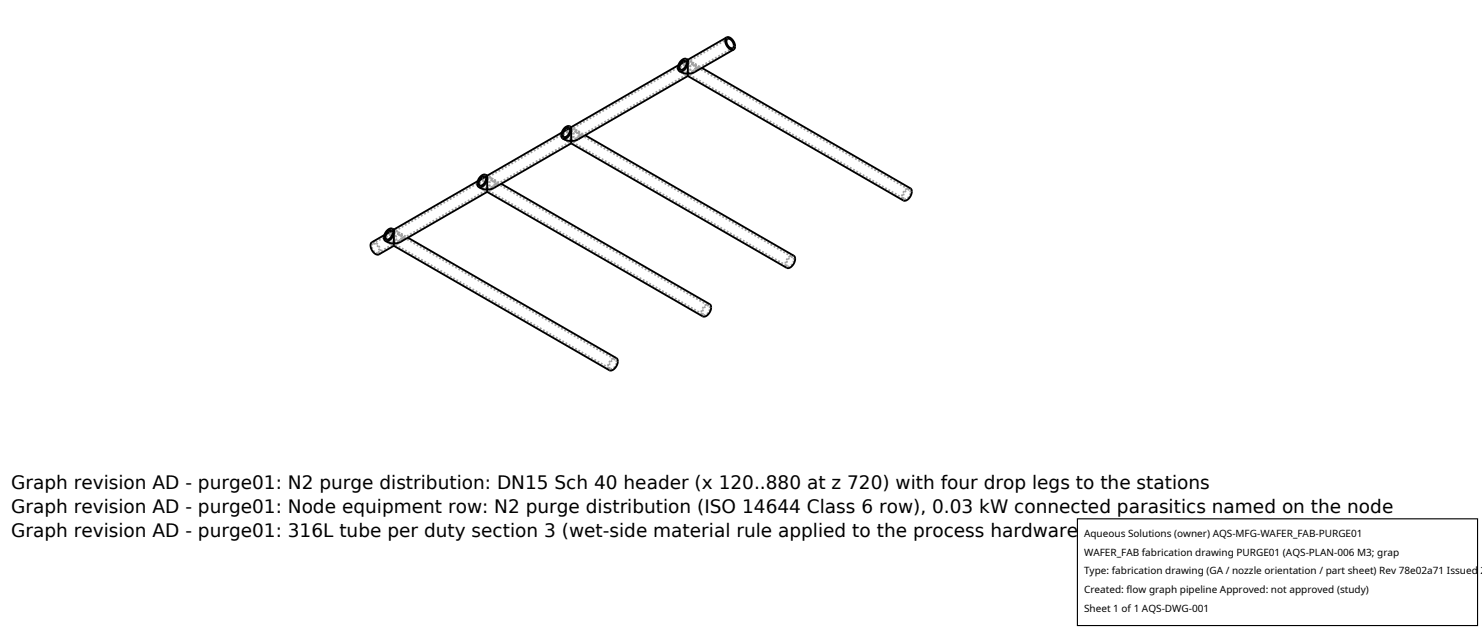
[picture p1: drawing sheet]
<svg xmlns="http://www.w3.org/2000/svg" width="212mm" height="90mm" viewBox="0 0 212 90" stroke-linecap="round" stroke-linejoin="round" font-family="sans-serif">
<g fill="none" stroke="#a0a0a0" stroke-width=".26" stroke-dasharray=".3 .3" stroke-linecap="butt">
<path d="M80.2 19.3l.1-.3 .3-.3M80.5 19.6h.1M80.5 19.3l.3-.4M80.6 19.9l-.3-.3-.1-.3M80.6 18.7l1-.2M80.6 18.7l-.4 .2M80.6 19.6l.3 .1 .3-.1 .2-1M80.6 19l-.2 .3v.2l.2 .3 .3 .3M80.6 19l-10.8 6.3M80.8 19.7l-.3-.4M80.8 18.9l.8-.2M80.8 19.7l.8 .5"/>
<path d="M81.2 18.4l-.3 .1M81.2 18.3h.1M81.4 18.6l-.1-.3M81.6 18.5v1.6M81.6 18.5l1 .2M81.6 18.7l.7 .2M81.6 18.7v1.2M81.6 19.9l-.8-.2M81.6 19.9v-1.2M81.6 18.7v-.2M81.6 18.5v.2M81.6 18.5l-.8 .4"/>
<path d="M81.6 18.5l.7 .4M81.8 18.3l.1 .1M81.9 18.4l.3 .1M82.2 18.5l.5 .4 .1 .3M82.3 19.7l-.7 .2M82.3 18.9l.3 .4M82.3 19.7l-.7 .5M82.6 19l-.4-.1-.3 .2-.1 .6v.6M82.6 19.6l-.4 .1-.3-.2-.1-.5v-.7M82.6 19l30.6 17.7M82.6 18.7l.3 .3 .1 .3M82.6 18.7l1 .6"/>
<path d="M82.6 19.3l-.3 .4M82.8 19.4l-.2-.4M82.8 19.2l-.2 .4M83 19.3l-.1 .3-.3 .3M96.8 9.7l.1-.3 .3-.3M97.2 9.9l.1 .1M97.2 9.7l.3-.4M97.2 10.3l-.3-.3-.1-.3M97.2 9.1l1-.2M97.2 9.1l-.3 .2M97.3 10l.3 .1 .3-.2 .2-.9M97.3 9.4l-.3 .2v.3l.2 .3 .4 .3"/>
<path d="M97.3 9.4l-15.5 8.9M97.5 10.1l-.3-.4M97.5 9.3l.7-.2M97.5 10.1l.7 .5M97.6 10.5l.3 .2M97.9 8.7l-.3 .2M97.9 10.7h.1M97.9 8.6l.1 .1M98 10.7l.1-.3M98 10.7l-15.4 8.9M98.1 9l-.1-.3M98.1 10.4l-.2-.9-.3-.2-.3 .1"/>
<path d="M98.2 10.5v.4M98.2 8.9v1.6M98.2 8.8v.1M98.2 8.9l1 .2M98.2 9.1l.8 .2M98.2 9.1v1.2M98.2 10.5v.1M98.2 10.6v-.1M98.2 10.3l-.7-.2M98.2 10.3v-1.2M98.2 9.1v-.3M98.2 8.8v.3"/>
<path d="M98.2 8.8l-.7 .5M98.2 8.8l.8 .5M98.5 8.7h.1M98.5 10.7h.1M98.5 10.7l30.6 17.7M98.6 8.7l.3 .2M98.6 10.7l.3-.2M98.9 8.9l.4 .4 .2 .3M98.9 10.5l.4-.4 .2-.3M98.9 10.5l-.3 .2M99 10.1l-.8 .2M99 9.3l.3 .4"/>
<path d="M99 10.1l-.8 .5M99.2 10l-.3 .1-.3-.2-.2-.6 .1-.6M99.2 9.4l-.4-.1-.2 .2-.2 .6 .1 .6M99.2 9.4l30.7 17.7M99.2 9.1l.4 .3 .1 .3M99.2 9.1l1 .6M99.3 9.7l-.3 .4M99.5 9.6l-.3 .4M99.5 9.8l-.3-.4M99.7 9.7l-.1 .3-.4 .3M103.9 5.6l-5.4 3.1M104.7 6.9l-5.5 3.1"/>
<path d="M53.3 34.8l-.2 .4 .2 .5 .3 .4h.4M54 36.1l.2-.3M54.1 36.3l.2-.4M54.2 35.8l-.1-.4-.3-.4-.3-.2h-.2M54.3 35.9l-.1-.5-.3-.5-.4-.3h-.4M54.8 33.9l.1-.3 .3-.2M55.2 34.2h.1M55.2 33.9l.3-.4M55.2 34.5l-.3-.2-.1-.4M55.2 33.4l1-.3M55.2 33.4l-.3 .2M55.3 34.2l.3 .1 .3-.1 .2-1"/>
<path d="M55.3 33.6l-.2 .3-.1 .3 .2 .3 .4 .2M55.3 33.6l-2 1.2M55.5 34.4l-.3-.5M55.5 33.5l.7-.2M55.5 34.4l.7 .4M55.6 34.7l.3 .2M55.9 33l-.3 .2M55.9 34.9h.1M55.9 32.9h.1M56 34.9l.1-.2M56 34.9l-2 1.2M56.1 33.2l-.1-.3"/>
<path d="M56.1 34.7l-.2-1-.3-.1h-.3M56.2 34.8v.3M56.2 33.1v1.7M56.2 33.1l1.1 .3M56.2 33.3l.8 .2M56.2 33.3v1.2M56.2 34.5l-.7-.1M56.2 34.5v-1.2M56.2 33.3v-.2M56.2 33.1v.2M56.2 33.1l-.7 .4M56.2 33.1l.8 .4"/>
<path d="M56.5 34.9l-.1-.5 .2-.7 .3-.1h.3M56.5 32.9l.1 .1M56.5 34.9l30.7 17.7M56.6 34.9h-.1M56.6 33l.3 .2M56.9 34.7l-.3 .2M56.9 33.2l.5 .3 .1 .3M57 34.4l-.8 .1M57 33.5l.3 .4M57 34.4l-.8 .4M57.2 33.6l.3 .4M57.2 34.2l-.4 .1-.2-.2-.2-.6 .1-.6"/>
<path d="M57.2 33.6l30.7 17.8M57.3 33.4l.3 .2 .1 .3M57.3 33.4l1 .5M57.3 33.9l-.3 .5M57.5 34l-.1 .4-.5 .3M57.5 33.8l-.3 .4M57.7 33.9l-.1 .4-.3 .2M68.2 26.2l.1-.3 .3-.2M68.5 26.5h.1M68.5 26.2l.1-.2 .2-.2M68.6 26.8l-.3-.2-.1-.4M68.6 25.7l1-.3"/>
<path d="M68.6 25.7l-.4 .2M68.6 26.5l.3 .1 .3-.1 .2-1M68.6 25.9l-.2 .3v.3l.2 .3 .3 .2M68.6 25.9l-12.1 7M68.8 26.7l-.3-.5M68.8 25.8l.8-.2M68.8 26.7l.8 .4M68.9 27l.3 .2M69.2 25.3l-.3 .2M69.2 27.2h.1M69.2 25.2l.1 .1M69.3 25.3v-.1"/>
<path d="M69.3 27.2l.1-.2M69.3 27.2l-12.1 7M69.4 25.5l-.1-.2M69.4 27l-.2-1-.3-.1h-.3M69.6 27.1v.3M69.6 25.4v1.7M69.6 25.4l1 .3M69.6 25.6l.7 .2M69.6 25.6v1.2M69.6 26.8l-.8-.1M69.6 26.8v-1.2M69.6 25.6v-.2"/>
<path d="M69.6 25.4v.2M69.6 25.4l-.8 .4M69.6 25.4l.7 .4M69.8 27.2h.1M69.8 25.3h.1M69.8 27.2l30.7 17.7M69.9 27.2l.3-.2M69.9 25.3l.3 .2M70.2 27l.5-.3 .1-.4M70.2 25.5l.5 .3 .1 .3M70.2 27l-.3 .2M70.3 26.7l-.7 .1"/>
<path d="M70.3 25.8l.3 .4M70.3 26.7l-.7 .4M70.6 25.9h-.4l-.3 .2-.1 .5v.6M70.6 26.5l-.4 .1-.3-.2-.1-.5v-.6M70.6 25.9l30.6 17.8M70.6 25.7l.3 .2 .1 .3M70.6 25.7l1 .5M70.6 26.2l-.3 .5M70.8 26.3l-.2-.4M70.8 26.1l-.2 .4M71 26.2l-.1 .4-.3 .2M80.9 20.1l.3 .2"/>
<path d="M81.2 20.3h.1M81.3 20.3l.1-.3M81.3 20.3l-10.7 6.2M81.4 20l-.2-.9-.3-.2-.3 .1M81.6 20.1v.4M81.6 20.1v.1M81.6 20.2v-.1M81.8 20.3h.1M81.8 20.3l30.7 17.7M81.9 20.3l.3-.2M82.2 20.1l.5-.3 .1-.4M82.2 20.1l-.3 .2"/>
<path d="M112.5 38h.2l.3-.2 .3-.3 .1-.4M113.2 36.7l-.3 .1-.4 .3-.2 .6 .2 .3M113.4 36.5h-.3l-.3 .1-.4 .5-.3 .7 .3 .4M113.4 37.1l-.2-.4M129.1 28.4h.3l.3-.2 .3-.4v-.3M129.9 27.1h-.4l-.4 .4-.1 .5 .1 .4M130 26.9h-.5l-.5 .6-.2 .6 .1 .3 .1 .2M130 27.5l-.1-.4M87.2 52.6l.2 .1 .3-.2 .3-.4 .1-.4M87.9 51.4h-.4l-.3 .4-.2 .5 .2 .3M88 51.1l-.5 .1-.5 .5-.2 .7 .2 .5M88.1 51.7l-.2-.3"/>
<path d="M100.5 44.9l.3 .1 .3-.3 .2-.3 .1-.4M101.2 43.7h-.3l-.4 .4-.2 .5 .2 .3M101.4 43.4l-.5 .1-.6 .5-.1 .7 .2 .5M101.4 44l-.2-.3"/>
</g>
<g fill="none" stroke="#000" stroke-width=".26">
<path d="M80.2 18.9l-10.6 6.2M80.3 19.2l.2 .4M80.7 18.4l.5-.2 .2 .2v.2l-.3 .7-.5 .3-.2-.1-.1-.3 .2-.4zM81.3 18.3l-.7 .5-.3 .4M81.4 18l.2 .5-.2 .7-.6 .5-.4 .1M81.4 18l-.5 .1-.5 .5-.2 .7 .2 .5M81.4 18l.2 .2M81.6 18.2v2.3M83.6 19.3l29.8 17.2 .1 .2 .1 .3-.3 .7-.4 .5h-.5l-30.8-17.7M96.9 9.3l-15.3 8.9M97 9.6l.2 .3M97.3 8.8l.5-.2 .2 .2 .1 .2-.3 .7-.5 .3-.2-.2-.1-.3z"/>
<path d="M98 8.7l-.8 .5-.2 .4M98 8.4l.2 .2v.3l-.2 .7-.5 .5-.5 .1M98 8.4h-.2l-.3 .1-.5 .5-.2 .7 .2 .5M98 8.4l.2 .1M98.2 10.9l-15.7 9-.5 .2h-.7l-.9-.3M98.2 8.5v2.4M100.2 9.7l29.8 17.2 .2 .5-.2 .7-.5 .5h-.5l-30.8-17.7M103.8 5.3l.5 .1 .5 .5 .2 .7-.2 .5M103.8 5.3l-.2 .5 .2 .7 .5 .5 .5 .1M103.8 5.3l-5.6 3.2M103.9 5.6h.3l.4 .3 .2 .6-.1 .3h-.4l-.3-.3-.2-.5zM104.8 7.1l-5.7 3.3-1.1 .1-1-.3"/>
<path d="M54.9 33.6l-1.9 1.1v.6l.3 .7 .4 .3h.4l2.1-1.2M55 33.8l.2 .4M55.4 33.1l.5-.2 .1 .1 .1 .3-.3 .6-.5 .3-.2-.1-.1-.3zM56 32.9l-.8 .5-.2 .4M56 32.7l.2 .4-.2 .7-.4 .5-.6 .1M56 32.7h-.5l-.5 .5-.2 .7 .1 .3 .1 .2M56 32.7l.2 .1M56.2 32.8v2.3M58.3 33.9l29.7 17.2 .2 .5-.2 .7-.5 .5-.5 .1-30.8-17.8M68.2 25.9l-12 6.9M68.3 26.1l.2 .4M68.7 25.3l.5-.1 .2 .1v.3l-.3 .6-.5 .3-.2-.1-.1-.3 .2-.4z"/>
<path d="M69.3 25.2l-.7 .5-.3 .4M69.4 25l.2 .4-.2 .7-.5 .5-.3 .1h-.2M69.4 25h-.5l-.5 .5-.2 .7 .2 .5M69.4 25l.2 .1M69.6 27.4l-12.5 7.2-1 .2-.5-.1-.6-.3M69.6 25.1v2.3M71.6 26.2l29.8 17.2 .2 .5-.3 .7-.5 .5-.4 .1-30.8-17.8M81.6 20.5l-11.1 6.4-.6 .1-.6 .1-.9-.4"/>
</g>
<path d="M153.9 74.1h57.1v15.2h-57.1z" fill="#fff" stroke="#000" stroke-width=".16"/>
<g font-size="2.6">
<text x="1.6" y="69.8">Graph revision AD - purge01: N2 purge distribution: DN15 Sch 40 header (x 120..880 at z 720) with four drop legs to the stations</text>
<text x="1.6" y="73.3">Graph revision AD - purge01: Node equipment row: N2 purge distribution (ISO 14644 Class 6 row), 0.03 kW connected parasitics named on the node</text>
<text x="1.6" y="76.7">Graph revision AD - purge01: 316L tube per duty section 3 (wet-side material rule applied to the process hardware)</text>
</g>
<g font-size="1.4">
<text x="154.8" y="76.6">Aqueous Solutions (owner) AQS-MFG-WAFER_FAB-PURGE01</text>
<text x="154.8" y="79.3">WAFER_FAB fabrication drawing PURGE01 (AQS-PLAN-006 M3; grap</text>
<text x="154.8" y="82">Type: fabrication drawing (GA / nozzle orientation / part sheet) Rev 78e02a71 Issued 2</text>
<text x="154.8" y="84.7">Created: flow graph pipeline Approved: not approved (study)</text>
<text x="154.8" y="87.4">Sheet 1 of 1 AQS-DWG-001</text>
</g>
</svg>
